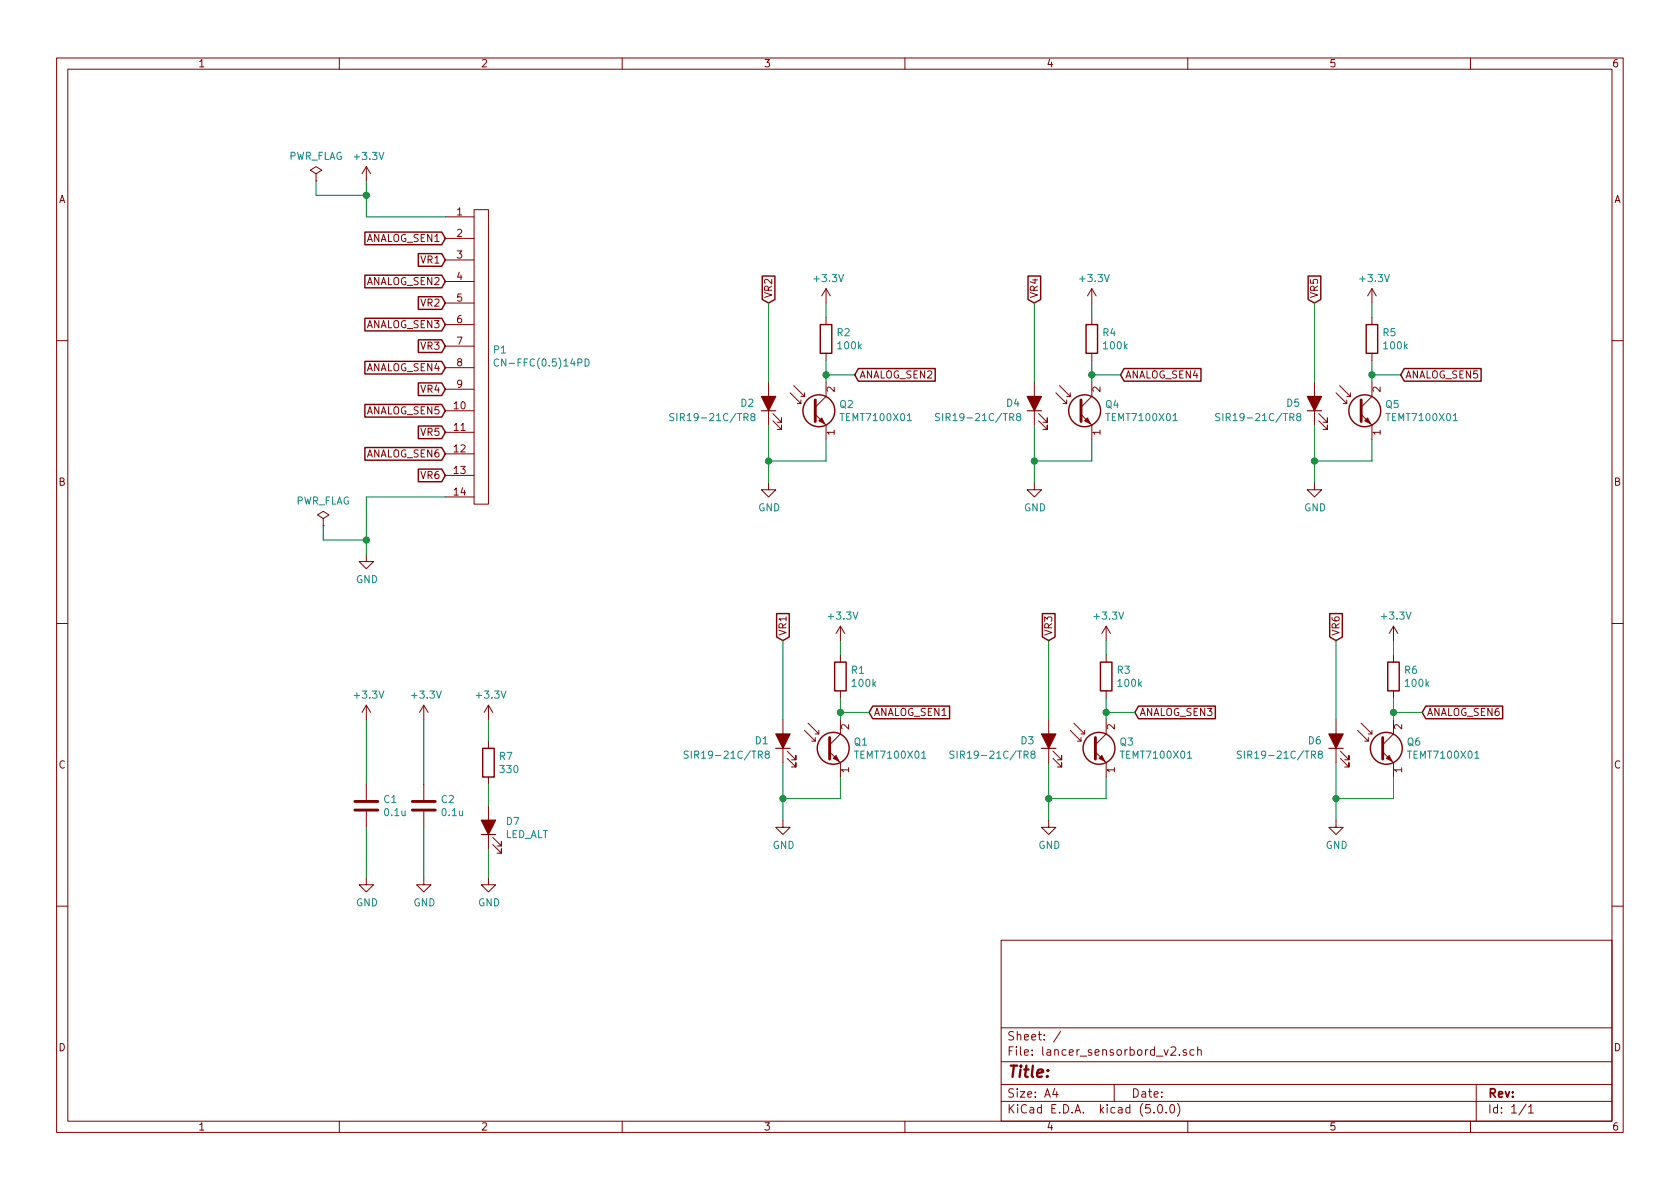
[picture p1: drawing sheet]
EESchema Schematic File Version 4
LIBS:lancer_sensorbord_v2-cache
EELAYER 26 0
EELAYER END
$Descr A4 11693 8268
encoding utf-8
Sheet 1 1
Title ""
Date ""
Rev ""
Comp ""
Comment1 ""
Comment2 ""
Comment3 ""
Comment4 ""
$EndDescr
$Comp
L shimoharu_library:CN-FFC(0.5)14PD P1
U 1 1
P 3100 2550
F 0 "P1" H 3428 2676 50  0000 L CNN
F 1 "CN-FFC(0.5)14PD" H 3428 2585 50  0000 L CNN
F 2 "Footprint:CN-FFC-SMT2(CN-FFC(0.5)14PD)" H 3100 2550 50  0001 C CNN
F 3 "" H 3100 2550 50  0001 C CNN
	1    3100 2550
	1    0    0    -1  
$EndComp
$Comp
L power:+3.3V #PWR01
U 1 1
P 2550 1250
F 0 "#PWR01" H 2550 1100 50  0001 C CNN
F 1 "+3.3V" H 2565 1423 50  0000 C CNN
F 2 "" H 2550 1250 50  0001 C CNN
F 3 "" H 2550 1250 50  0001 C CNN
	1    2550 1250
	1    0    0    -1  
$EndComp
$Comp
L power:GND #PWR02
U 1 1
P 2550 3850
F 0 "#PWR02" H 2550 3600 50  0001 C CNN
F 1 "GND" H 2555 3677 50  0000 C CNN
F 2 "" H 2550 3850 50  0001 C CNN
F 3 "" H 2550 3850 50  0001 C CNN
	1    2550 3850
	1    0    0    -1  
$EndComp
Wire Wire Line
	2550 1250 2550 1350
Wire Wire Line
	2550 1500 3100 1500
Wire Wire Line
	3100 3450 2550 3450
Wire Wire Line
	2550 3450 2550 3750
$Comp
L power:PWR_FLAG #FLG01
U 1 1
P 2200 1250
F 0 "#FLG01" H 2200 1325 50  0001 C CNN
F 1 "PWR_FLAG" H 2200 1424 50  0000 C CNN
F 2 "" H 2200 1250 50  0001 C CNN
F 3 "~" H 2200 1250 50  0001 C CNN
	1    2200 1250
	1    0    0    -1  
$EndComp
$Comp
L power:PWR_FLAG #FLG02
U 1 1
P 2250 3650
F 0 "#FLG02" H 2250 3725 50  0001 C CNN
F 1 "PWR_FLAG" H 2250 3824 50  0000 C CNN
F 2 "" H 2250 3650 50  0001 C CNN
F 3 "~" H 2250 3650 50  0001 C CNN
	1    2250 3650
	1    0    0    -1  
$EndComp
Wire Wire Line
	2200 1250 2200 1350
Wire Wire Line
	2200 1350 2550 1350
Connection ~ 2550 1350
Wire Wire Line
	2550 1350 2550 1500
Wire Wire Line
	2250 3650 2250 3750
Wire Wire Line
	2250 3750 2550 3750
Connection ~ 2550 3750
Wire Wire Line
	2550 3750 2550 3850
Text GLabel 3100 1650 0    50   Input ~ 0
ANALOG_SEN1
Text GLabel 3100 1950 0    50   Input ~ 0
ANALOG_SEN2
Text GLabel 3100 2250 0    50   Input ~ 0
ANALOG_SEN3
Text GLabel 3100 2550 0    50   Input ~ 0
ANALOG_SEN4
Text GLabel 3100 2850 0    50   Input ~ 0
ANALOG_SEN5
Text GLabel 3100 3150 0    50   Input ~ 0
ANALOG_SEN6
Text GLabel 3100 1800 0    50   Input ~ 0
VR1
Text GLabel 3100 2100 0    50   Input ~ 0
VR2
Text GLabel 3100 2400 0    50   Input ~ 0
VR3
Text GLabel 3100 2700 0    50   Input ~ 0
VR4
Text GLabel 3100 3000 0    50   Input ~ 0
VR5
Text GLabel 3100 3300 0    50   Input ~ 0
VR6
$Comp
L Device:LED_ALT D2
U 1 1
P 5350 2800
F 0 "D2" V 5350 3000 50  0000 R CNN
F 1 "SIR19-21C/TR8" V 5250 3500 50  0000 R CNN
F 2 "Footprint:SIR19-21C" H 5350 2800 50  0001 C CNN
F 3 "~" H 5350 2800 50  0001 C CNN
	1    5350 2800
	0    -1   -1   0   
$EndComp
$Comp
L Device:Q_Photo_NPN_EC Q2
U 1 1
P 5650 2850
F 0 "Q2" H 5840 2896 50  0000 L CNN
F 1 "TEMT7100X01" H 5840 2805 50  0000 L CNN
F 2 "Footprint:TEMT7100X01" H 5850 2950 50  0001 C CNN
F 3 "~" H 5650 2850 50  0001 C CNN
	1    5650 2850
	1    0    0    -1  
$EndComp
Text GLabel 5350 2100 1    50   Input ~ 0
VR2
$Comp
L power:+3.3V #PWR010
U 1 1
P 5750 2100
F 0 "#PWR010" H 5750 1950 50  0001 C CNN
F 1 "+3.3V" H 5765 2273 50  0000 C CNN
F 2 "" H 5750 2100 50  0001 C CNN
F 3 "" H 5750 2100 50  0001 C CNN
	1    5750 2100
	1    0    0    -1  
$EndComp
$Comp
L Device:R R2
U 1 1
P 5750 2350
F 0 "R2" H 5820 2396 50  0000 L CNN
F 1 "100k" H 5820 2305 50  0000 L CNN
F 2 "Footprint:C_1608_HandSolderring" V 5680 2350 50  0001 C CNN
F 3 "~" H 5750 2350 50  0001 C CNN
	1    5750 2350
	1    0    0    -1  
$EndComp
$Comp
L power:GND #PWR08
U 1 1
P 5350 3350
F 0 "#PWR08" H 5350 3100 50  0001 C CNN
F 1 "GND" H 5355 3177 50  0000 C CNN
F 2 "" H 5350 3350 50  0001 C CNN
F 3 "" H 5350 3350 50  0001 C CNN
	1    5350 3350
	1    0    0    -1  
$EndComp
Wire Wire Line
	5350 2100 5350 2650
Wire Wire Line
	5350 2950 5350 3200
Wire Wire Line
	5750 2100 5750 2200
Wire Wire Line
	5750 2500 5750 2600
Wire Wire Line
	5750 3050 5750 3200
Connection ~ 5350 3200
Wire Wire Line
	5350 3200 5350 3350
Text GLabel 5950 2600 2    50   Input ~ 0
ANALOG_SEN2
Wire Wire Line
	5750 2600 5950 2600
Connection ~ 5750 2600
Wire Wire Line
	5750 2600 5750 2650
Wire Wire Line
	5750 3200 5350 3200
$Comp
L Device:C C1
U 1 1
P 2550 5600
F 0 "C1" H 2665 5646 50  0000 L CNN
F 1 "0.1u" H 2665 5555 50  0000 L CNN
F 2 "Footprint:C_1608_HandSolderring" H 2588 5450 50  0001 C CNN
F 3 "~" H 2550 5600 50  0001 C CNN
	1    2550 5600
	1    0    0    -1  
$EndComp
$Comp
L Device:C C2
U 1 1
P 2950 5600
F 0 "C2" H 3065 5646 50  0000 L CNN
F 1 "0.1u" H 3065 5555 50  0000 L CNN
F 2 "Footprint:C_1608_HandSolderring" H 2988 5450 50  0001 C CNN
F 3 "~" H 2950 5600 50  0001 C CNN
	1    2950 5600
	1    0    0    -1  
$EndComp
$Comp
L power:+3.3V #PWR03
U 1 1
P 2550 5000
F 0 "#PWR03" H 2550 4850 50  0001 C CNN
F 1 "+3.3V" H 2565 5173 50  0000 C CNN
F 2 "" H 2550 5000 50  0001 C CNN
F 3 "" H 2550 5000 50  0001 C CNN
	1    2550 5000
	1    0    0    -1  
$EndComp
$Comp
L power:+3.3V #PWR05
U 1 1
P 2950 5000
F 0 "#PWR05" H 2950 4850 50  0001 C CNN
F 1 "+3.3V" H 2965 5173 50  0000 C CNN
F 2 "" H 2950 5000 50  0001 C CNN
F 3 "" H 2950 5000 50  0001 C CNN
	1    2950 5000
	1    0    0    -1  
$EndComp
$Comp
L power:GND #PWR04
U 1 1
P 2550 6100
F 0 "#PWR04" H 2550 5850 50  0001 C CNN
F 1 "GND" H 2555 5927 50  0000 C CNN
F 2 "" H 2550 6100 50  0001 C CNN
F 3 "" H 2550 6100 50  0001 C CNN
	1    2550 6100
	1    0    0    -1  
$EndComp
$Comp
L power:GND #PWR06
U 1 1
P 2950 6100
F 0 "#PWR06" H 2950 5850 50  0001 C CNN
F 1 "GND" H 2955 5927 50  0000 C CNN
F 2 "" H 2950 6100 50  0001 C CNN
F 3 "" H 2950 6100 50  0001 C CNN
	1    2950 6100
	1    0    0    -1  
$EndComp
Wire Wire Line
	2950 5000 2950 5450
Wire Wire Line
	2950 5750 2950 6100
Wire Wire Line
	2550 6100 2550 5750
Wire Wire Line
	2550 5000 2550 5450
$Comp
L Device:LED_ALT D4
U 1 1
P 7200 2800
F 0 "D4" V 7200 3000 50  0000 R CNN
F 1 "SIR19-21C/TR8" V 7100 3500 50  0000 R CNN
F 2 "Footprint:SIR19-21C" H 7200 2800 50  0001 C CNN
F 3 "~" H 7200 2800 50  0001 C CNN
	1    7200 2800
	0    -1   -1   0   
$EndComp
$Comp
L Device:Q_Photo_NPN_EC Q4
U 1 1
P 7500 2850
F 0 "Q4" H 7690 2896 50  0000 L CNN
F 1 "TEMT7100X01" H 7690 2805 50  0000 L CNN
F 2 "Footprint:TEMT7100X01" H 7700 2950 50  0001 C CNN
F 3 "~" H 7500 2850 50  0001 C CNN
	1    7500 2850
	1    0    0    -1  
$EndComp
Text GLabel 7200 2100 1    50   Input ~ 0
VR4
$Comp
L power:+3.3V #PWR014
U 1 1
P 7600 2100
F 0 "#PWR014" H 7600 1950 50  0001 C CNN
F 1 "+3.3V" H 7615 2273 50  0000 C CNN
F 2 "" H 7600 2100 50  0001 C CNN
F 3 "" H 7600 2100 50  0001 C CNN
	1    7600 2100
	1    0    0    -1  
$EndComp
$Comp
L Device:R R4
U 1 1
P 7600 2350
F 0 "R4" H 7670 2396 50  0000 L CNN
F 1 "100k" H 7670 2305 50  0000 L CNN
F 2 "Footprint:C_1608_HandSolderring" V 7530 2350 50  0001 C CNN
F 3 "~" H 7600 2350 50  0001 C CNN
	1    7600 2350
	1    0    0    -1  
$EndComp
$Comp
L power:GND #PWR012
U 1 1
P 7200 3350
F 0 "#PWR012" H 7200 3100 50  0001 C CNN
F 1 "GND" H 7205 3177 50  0000 C CNN
F 2 "" H 7200 3350 50  0001 C CNN
F 3 "" H 7200 3350 50  0001 C CNN
	1    7200 3350
	1    0    0    -1  
$EndComp
Wire Wire Line
	7200 2100 7200 2650
Wire Wire Line
	7200 2950 7200 3200
Wire Wire Line
	7600 2100 7600 2200
Wire Wire Line
	7600 2500 7600 2600
Wire Wire Line
	7600 3050 7600 3200
Connection ~ 7200 3200
Wire Wire Line
	7200 3200 7200 3350
Text GLabel 7800 2600 2    50   Input ~ 0
ANALOG_SEN4
Wire Wire Line
	7600 2600 7800 2600
Connection ~ 7600 2600
Wire Wire Line
	7600 2600 7600 2650
Wire Wire Line
	7600 3200 7200 3200
$Comp
L Device:LED_ALT D5
U 1 1
P 9150 2800
F 0 "D5" V 9150 3000 50  0000 R CNN
F 1 "SIR19-21C/TR8" V 9050 3500 50  0000 R CNN
F 2 "Footprint:SIR19-21C" H 9150 2800 50  0001 C CNN
F 3 "~" H 9150 2800 50  0001 C CNN
	1    9150 2800
	0    -1   -1   0   
$EndComp
$Comp
L Device:Q_Photo_NPN_EC Q5
U 1 1
P 9450 2850
F 0 "Q5" H 9640 2896 50  0000 L CNN
F 1 "TEMT7100X01" H 9640 2805 50  0000 L CNN
F 2 "Footprint:TEMT7100X01" H 9650 2950 50  0001 C CNN
F 3 "~" H 9450 2850 50  0001 C CNN
	1    9450 2850
	1    0    0    -1  
$EndComp
Text GLabel 9150 2100 1    50   Input ~ 0
VR5
$Comp
L power:+3.3V #PWR017
U 1 1
P 9550 2100
F 0 "#PWR017" H 9550 1950 50  0001 C CNN
F 1 "+3.3V" H 9565 2273 50  0000 C CNN
F 2 "" H 9550 2100 50  0001 C CNN
F 3 "" H 9550 2100 50  0001 C CNN
	1    9550 2100
	1    0    0    -1  
$EndComp
$Comp
L Device:R R5
U 1 1
P 9550 2350
F 0 "R5" H 9620 2396 50  0000 L CNN
F 1 "100k" H 9620 2305 50  0000 L CNN
F 2 "Footprint:C_1608_HandSolderring" V 9480 2350 50  0001 C CNN
F 3 "~" H 9550 2350 50  0001 C CNN
	1    9550 2350
	1    0    0    -1  
$EndComp
$Comp
L power:GND #PWR015
U 1 1
P 9150 3350
F 0 "#PWR015" H 9150 3100 50  0001 C CNN
F 1 "GND" H 9155 3177 50  0000 C CNN
F 2 "" H 9150 3350 50  0001 C CNN
F 3 "" H 9150 3350 50  0001 C CNN
	1    9150 3350
	1    0    0    -1  
$EndComp
Wire Wire Line
	9150 2100 9150 2650
Wire Wire Line
	9150 2950 9150 3200
Wire Wire Line
	9550 2100 9550 2200
Wire Wire Line
	9550 2500 9550 2600
Wire Wire Line
	9550 3050 9550 3200
Connection ~ 9150 3200
Wire Wire Line
	9150 3200 9150 3350
Text GLabel 9750 2600 2    50   Input ~ 0
ANALOG_SEN5
Wire Wire Line
	9550 2600 9750 2600
Connection ~ 9550 2600
Wire Wire Line
	9550 2600 9550 2650
Wire Wire Line
	9550 3200 9150 3200
$Comp
L Device:LED_ALT D1
U 1 1
P 5450 5150
F 0 "D1" V 5450 5350 50  0000 R CNN
F 1 "SIR19-21C/TR8" V 5350 5850 50  0000 R CNN
F 2 "Footprint:SIR19-21C" H 5450 5150 50  0001 C CNN
F 3 "~" H 5450 5150 50  0001 C CNN
	1    5450 5150
	0    -1   -1   0   
$EndComp
$Comp
L Device:Q_Photo_NPN_EC Q1
U 1 1
P 5750 5200
F 0 "Q1" H 5940 5246 50  0000 L CNN
F 1 "TEMT7100X01" H 5940 5155 50  0000 L CNN
F 2 "Footprint:TEMT7100X01" H 5950 5300 50  0001 C CNN
F 3 "~" H 5750 5200 50  0001 C CNN
	1    5750 5200
	1    0    0    -1  
$EndComp
Text GLabel 5450 4450 1    50   Input ~ 0
VR1
$Comp
L power:+3.3V #PWR09
U 1 1
P 5850 4450
F 0 "#PWR09" H 5850 4300 50  0001 C CNN
F 1 "+3.3V" H 5865 4623 50  0000 C CNN
F 2 "" H 5850 4450 50  0001 C CNN
F 3 "" H 5850 4450 50  0001 C CNN
	1    5850 4450
	1    0    0    -1  
$EndComp
$Comp
L Device:R R1
U 1 1
P 5850 4700
F 0 "R1" H 5920 4746 50  0000 L CNN
F 1 "100k" H 5920 4655 50  0000 L CNN
F 2 "Footprint:C_1608_HandSolderring" V 5780 4700 50  0001 C CNN
F 3 "~" H 5850 4700 50  0001 C CNN
	1    5850 4700
	1    0    0    -1  
$EndComp
$Comp
L power:GND #PWR07
U 1 1
P 5450 5700
F 0 "#PWR07" H 5450 5450 50  0001 C CNN
F 1 "GND" H 5455 5527 50  0000 C CNN
F 2 "" H 5450 5700 50  0001 C CNN
F 3 "" H 5450 5700 50  0001 C CNN
	1    5450 5700
	1    0    0    -1  
$EndComp
Wire Wire Line
	5450 4450 5450 5000
Wire Wire Line
	5450 5300 5450 5550
Wire Wire Line
	5850 4450 5850 4550
Wire Wire Line
	5850 4850 5850 4950
Wire Wire Line
	5850 5400 5850 5550
Connection ~ 5450 5550
Wire Wire Line
	5450 5550 5450 5700
Text GLabel 6050 4950 2    50   Input ~ 0
ANALOG_SEN1
Wire Wire Line
	5850 4950 6050 4950
Connection ~ 5850 4950
Wire Wire Line
	5850 4950 5850 5000
Wire Wire Line
	5850 5550 5450 5550
$Comp
L Device:LED_ALT D3
U 1 1
P 7300 5150
F 0 "D3" V 7300 5350 50  0000 R CNN
F 1 "SIR19-21C/TR8" V 7200 5850 50  0000 R CNN
F 2 "Footprint:SIR19-21C" H 7300 5150 50  0001 C CNN
F 3 "~" H 7300 5150 50  0001 C CNN
	1    7300 5150
	0    -1   -1   0   
$EndComp
$Comp
L Device:Q_Photo_NPN_EC Q3
U 1 1
P 7600 5200
F 0 "Q3" H 7790 5246 50  0000 L CNN
F 1 "TEMT7100X01" H 7790 5155 50  0000 L CNN
F 2 "Footprint:TEMT7100X01" H 7800 5300 50  0001 C CNN
F 3 "~" H 7600 5200 50  0001 C CNN
	1    7600 5200
	1    0    0    -1  
$EndComp
Text GLabel 7300 4450 1    50   Input ~ 0
VR3
$Comp
L power:+3.3V #PWR013
U 1 1
P 7700 4450
F 0 "#PWR013" H 7700 4300 50  0001 C CNN
F 1 "+3.3V" H 7715 4623 50  0000 C CNN
F 2 "" H 7700 4450 50  0001 C CNN
F 3 "" H 7700 4450 50  0001 C CNN
	1    7700 4450
	1    0    0    -1  
$EndComp
$Comp
L Device:R R3
U 1 1
P 7700 4700
F 0 "R3" H 7770 4746 50  0000 L CNN
F 1 "100k" H 7770 4655 50  0000 L CNN
F 2 "Footprint:C_1608_HandSolderring" V 7630 4700 50  0001 C CNN
F 3 "~" H 7700 4700 50  0001 C CNN
	1    7700 4700
	1    0    0    -1  
$EndComp
$Comp
L power:GND #PWR011
U 1 1
P 7300 5700
F 0 "#PWR011" H 7300 5450 50  0001 C CNN
F 1 "GND" H 7305 5527 50  0000 C CNN
F 2 "" H 7300 5700 50  0001 C CNN
F 3 "" H 7300 5700 50  0001 C CNN
	1    7300 5700
	1    0    0    -1  
$EndComp
Wire Wire Line
	7300 4450 7300 5000
Wire Wire Line
	7300 5300 7300 5550
Wire Wire Line
	7700 4450 7700 4550
Wire Wire Line
	7700 4850 7700 4950
Wire Wire Line
	7700 5400 7700 5550
Connection ~ 7300 5550
Wire Wire Line
	7300 5550 7300 5700
Text GLabel 7900 4950 2    50   Input ~ 0
ANALOG_SEN3
Wire Wire Line
	7700 4950 7900 4950
Connection ~ 7700 4950
Wire Wire Line
	7700 4950 7700 5000
Wire Wire Line
	7700 5550 7300 5550
$Comp
L Device:LED_ALT D6
U 1 1
P 9300 5150
F 0 "D6" V 9300 5350 50  0000 R CNN
F 1 "SIR19-21C/TR8" V 9200 5850 50  0000 R CNN
F 2 "Footprint:SIR19-21C" H 9300 5150 50  0001 C CNN
F 3 "~" H 9300 5150 50  0001 C CNN
	1    9300 5150
	0    -1   -1   0   
$EndComp
$Comp
L Device:Q_Photo_NPN_EC Q6
U 1 1
P 9600 5200
F 0 "Q6" H 9790 5246 50  0000 L CNN
F 1 "TEMT7100X01" H 9790 5155 50  0000 L CNN
F 2 "Footprint:TEMT7100X01" H 9800 5300 50  0001 C CNN
F 3 "~" H 9600 5200 50  0001 C CNN
	1    9600 5200
	1    0    0    -1  
$EndComp
Text GLabel 9300 4450 1    50   Input ~ 0
VR6
$Comp
L power:+3.3V #PWR018
U 1 1
P 9700 4450
F 0 "#PWR018" H 9700 4300 50  0001 C CNN
F 1 "+3.3V" H 9715 4623 50  0000 C CNN
F 2 "" H 9700 4450 50  0001 C CNN
F 3 "" H 9700 4450 50  0001 C CNN
	1    9700 4450
	1    0    0    -1  
$EndComp
$Comp
L Device:R R6
U 1 1
P 9700 4700
F 0 "R6" H 9770 4746 50  0000 L CNN
F 1 "100k" H 9770 4655 50  0000 L CNN
F 2 "Footprint:C_1608_HandSolderring" V 9630 4700 50  0001 C CNN
F 3 "~" H 9700 4700 50  0001 C CNN
	1    9700 4700
	1    0    0    -1  
$EndComp
$Comp
L power:GND #PWR016
U 1 1
P 9300 5700
F 0 "#PWR016" H 9300 5450 50  0001 C CNN
F 1 "GND" H 9305 5527 50  0000 C CNN
F 2 "" H 9300 5700 50  0001 C CNN
F 3 "" H 9300 5700 50  0001 C CNN
	1    9300 5700
	1    0    0    -1  
$EndComp
Wire Wire Line
	9300 4450 9300 5000
Wire Wire Line
	9300 5300 9300 5550
Wire Wire Line
	9700 4450 9700 4550
Wire Wire Line
	9700 4850 9700 4950
Wire Wire Line
	9700 5400 9700 5550
Connection ~ 9300 5550
Wire Wire Line
	9300 5550 9300 5700
Text GLabel 9900 4950 2    50   Input ~ 0
ANALOG_SEN6
Wire Wire Line
	9700 4950 9900 4950
Connection ~ 9700 4950
Wire Wire Line
	9700 4950 9700 5000
Wire Wire Line
	9700 5550 9300 5550
$Comp
L Device:R R7
U 1 1
P 3400 5300
F 0 "R7" H 3470 5346 50  0000 L CNN
F 1 "330" H 3470 5255 50  0000 L CNN
F 2 "Footprint:R_1608_HandSoldering" V 3330 5300 50  0001 C CNN
F 3 "~" H 3400 5300 50  0001 C CNN
	1    3400 5300
	1    0    0    -1  
$EndComp
$Comp
L Device:LED_ALT D7
U 1 1
P 3400 5750
F 0 "D7" V 3438 5632 50  0000 R CNN
F 1 "LED_ALT" V 3347 5632 50  0000 R CNN
F 2 "Footprint:LED 1608" H 3400 5750 50  0001 C CNN
F 3 "~" H 3400 5750 50  0001 C CNN
	1    3400 5750
	0    -1   -1   0   
$EndComp
$Comp
L power:+3.3V #PWR019
U 1 1
P 3400 5000
F 0 "#PWR019" H 3400 4850 50  0001 C CNN
F 1 "+3.3V" H 3415 5173 50  0000 C CNN
F 2 "" H 3400 5000 50  0001 C CNN
F 3 "" H 3400 5000 50  0001 C CNN
	1    3400 5000
	1    0    0    -1  
$EndComp
$Comp
L power:GND #PWR020
U 1 1
P 3400 6100
F 0 "#PWR020" H 3400 5850 50  0001 C CNN
F 1 "GND" H 3405 5927 50  0000 C CNN
F 2 "" H 3400 6100 50  0001 C CNN
F 3 "" H 3400 6100 50  0001 C CNN
	1    3400 6100
	1    0    0    -1  
$EndComp
Wire Wire Line
	3400 5000 3400 5150
Wire Wire Line
	3400 5450 3400 5600
Wire Wire Line
	3400 5900 3400 6100
$EndSCHEMATC
